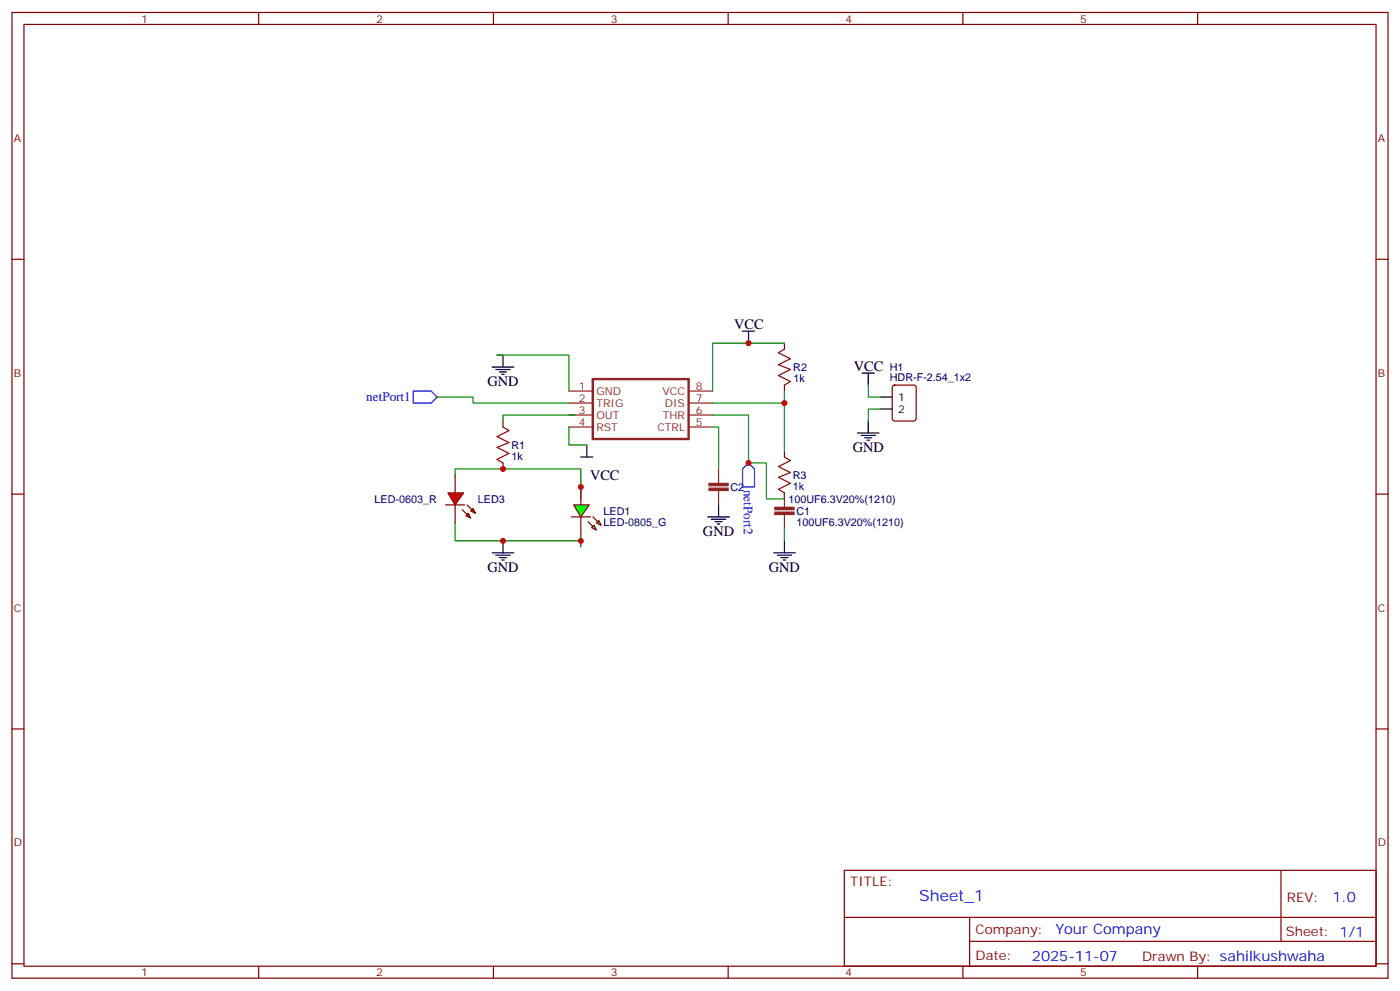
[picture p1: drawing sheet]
<svg xmlns="http://www.w3.org/2000/svg" width="412mm" height="292mm" viewBox="0 0 412 292" stroke-linecap="round" stroke-linejoin="round" font-family="sans-serif">
<g fill="none" stroke="#870000" stroke-width=".35">
<path d="M3.5 3.7h405.4v284.3h-405.4zM7.1 7.2h398.2v277.3h-398.2zM76.2 3.7v3.5M145.3 3.7v3.5M214.5 3.7v3.5M283.6 3.7v3.5M352.8 3.7v3.5M3.5 76.3h3.6M405.3 76.3h3.6M231.1 101v1.8M231.1 113.4v1.7M148.2 124v1.7"/>
<path d="M148.2 136.3v1.8M231.1 132.8v1.7M3.5 145.5h3.6M231.1 145.1v1.8M405.3 145.5h3.6M3.5 214.6h3.6M405.3 214.6h3.6M248.7 256.3h156.6v28.2h-156.6zM377.3 256.3v20.9M248.7 270.1h156.5M285.6 277.2h119.6M285.6 270.1v14.1"/>
<path d="M3.5 283.8h3.6M76.2 284.5v3.5M145.3 284.5v3.5M214.5 284.5v3.5M283.6 284.5v3.5M352.8 284.5v3.5M405.3 283.8h3.6"/>
</g>
<path d="M167.6 118.7h7M167.6 115.1h7M202.8 118.7h7.1M202.8 115.1h7.1M167.6 125.7h7M167.6 122.2h7M202.8 125.7h7.1M202.8 122.2h7.1" fill="none" stroke="#8c2424" stroke-width=".35"/>
<path d="M174.6 111.6h28.2v17.7h-28.2z" fill="none" stroke="#8c2424" stroke-width=".71"/>
<path d="M231.1 102.8l-1.8 1.1 3.5 1.7-3.5 1.8 3.5 1.4-3.5 1.8 3.5 1.7-1.7 1.1M148.2 125.7l1.7 1.1-3.5 1.8 3.5 1.7-3.5 1.4 3.5 1.8-3.5 1.8 1.8 1M231.1 134.5l1.7 1.1-3.5 1.8 3.5 1.7-3.5 1.4 3.5 1.8-3.5 1.8 1.8 1" fill="none" stroke="#a10000" stroke-width=".35"/>
<g fill="none" stroke="#000" stroke-width=".35">
<path d="M145 108.1h6.3M146 108.8h4.3M147.1 109.5h2.1M147.8 110.2h.7M148.2 104.6v3.5M252.6 127.5h6.3M253.6 128.2h4.3M254.7 128.9h2.1M255.4 129.6h.7M255.8 124v3.5M148.2 159.2v3.6M208.5 152.2h6.3"/>
<path d="M209.5 152.9h4.3M210.6 153.6h2.1M211.3 154.3h.7M211.7 148.7v3.5M231.1 159.2v3.6M145 162.8h6.3M146 163.5h4.3M147.1 164.2h2.1M147.8 164.9h.7M227.9 162.8h6.3M229 163.5h4.2M230 164.2h2.1"/>
<path d="M230.7 164.9h.7"/>
</g>
<g fill="#f00" stroke="#870000" stroke-width=".35">
<path d="M131.9 145.1h4.6l-2.4 3.6z"/>
<path d="M131.2 148.7h5.7z"/>
</g>
<g fill="#870000" stroke="#870000" stroke-width=".35">
<path d="M137.6 148.7l1.4 1.4z"/>
<path d="M136.2 150.1l1.4 1.4z"/>
</g>
<g fill="#f00" stroke="#870000" stroke-width=".35">
<path d="M138.6 150.4l.7-.7 .8 1.4z"/>
<path d="M137.2 151.8l.7-.7 .7 1.4z"/>
</g>
<path d="M134.1 139.8v5.3M134.1 148.7v5.3M171.1 143.4v5.3M171.1 152.2v5.3" fill="none" stroke="#870000" stroke-width=".35"/>
<path d="M128.8 116.9h10.5v1.8h28.3M148.2 104.6h-1.8h21.2v10.5M231.1 101h-21.2v14.1M231.1 115.1v3.6h-21.2M231.1 118.7v14.1M134.1 139.8v-1.7h37v8.8M169.3 122.2h-21.1v1.8M209.9 122.2h10.6v14.1h5.3v10.6h5.3M209.9 125.7h1.8v12.4M134.1 154v5.2h37v1.8M231.1 155.7v3.5" fill="none" stroke="#008700" stroke-width=".35"/>
<path d="M121.7 115.1h5.3l1.8 1.8-1.8 1.8h-5.3zM220.5 136.3l1.7 1.8v5.3h-3.5v-5.3z" fill="none" stroke="#00f" stroke-width=".35"/>
<path d="M211.7 138.1v4.2M211.7 144.4v4.3M231.1 145.1v4.3M231.1 151.5v4.2" fill="none" stroke="#8c2424" stroke-width=".35"/>
<g fill="#8c2424" stroke="#8c2424" stroke-width=".35">
<path d="M228.2 150.8h5.7v.7h-5.7z"/>
<path d="M228.2 149.4h5.7v.7h-5.7z"/>
<path d="M208.8 143.7h5.7v.7h-5.7z"/>
<path d="M208.8 142.3h5.7v.7h-5.7z"/>
</g>
<g fill="#0f0" stroke="#870000" stroke-width=".35">
<path d="M174.3 155.4l.7-.7 .7 1.4z"/>
<path d="M175.7 154l.7-.8 .7 1.5z"/>
</g>
<g fill="#870000" stroke="#870000" stroke-width=".35">
<path d="M173.2 153.6l1.4 1.4z"/>
<path d="M174.6 152.2l1.4 1.4z"/>
</g>
<path d="M168.3 152.2h5.6z" fill="#f00" stroke="#870000" stroke-width=".35"/>
<path d="M169 148.7h4.6l-2.5 3.5z" fill="#0f0" stroke="#870000" stroke-width=".35"/>
<path d="M255.8 113.4v3.5h3.5M167.6 125.7v5.3h5.3M259.3 120.4h-3.5v3.6M171.1 157.5v1.7" fill="none" stroke="#008700" stroke-width=".35"/>
<path d="M218.7 97.5h3.5M220.5 97.5v3.5M254 109.9h3.5M255.8 109.9v3.5M259.3 116.9h3.5M171.1 134.5h3.5M172.9 131v3.5M259.3 120.4h3.5" fill="none" stroke="#000" stroke-width=".35"/>
<path d="M263.1 113.6l.4-.2h5.7l.6 .4 .1 9.5-.5 .6-5.9 .1-.6-.5-.1-9.4z" fill="none" stroke="#870000" stroke-width=".35"/>
<g fill="#c00">
<circle cx="148.2" cy="138.1" r=".88"/>
<circle cx="148.2" cy="159.2" r=".88"/>
<circle cx="231.1" cy="118.7" r=".88"/>
<circle cx="220.5" cy="136.3" r=".88"/>
<circle cx="171.1" cy="143.4" r=".88"/>
<circle cx="171.1" cy="159.2" r=".88"/>
<circle cx="220.5" cy="101" r=".88"/>
</g>
<text font-size="4.6" fill="#00f" x="270.8" y="265.3">Sheet_1</text>
<g font-size="4.2">
<text x="216.3" y="96.8">VCC</text>
<text x="143.6" y="113.7">GND</text>
<text x="251.5" y="109.1">VCC</text>
<text x="251.2" y="133.1">GND</text>
<text x="173.8" y="141.3">VCC</text>
<text x="207.1" y="157.8">GND</text>
<text x="143.6" y="168.4">GND</text>
<text x="226.5" y="168.4">GND</text>
</g>
<g font-size="4.2" fill="#00f">
<text x="392.5" y="265.5">1.0</text>
<text x="310.9" y="275.1">Your Company</text>
<text x="304" y="282.9">2025-11-07</text>
<text x="382.6" y="282.8">aha</text>
</g>
<g font-size="3.9" fill="#00f">
<text x="107.9" y="118.1">netPort1</text>
<text x="219.1" y="144.2" transform="rotate(90 219.1 144.2)">netPort2</text>
</g>
<g font-size="3.9" fill="#800">
<text x="250.5" y="260.8">TITLE:</text>
<text x="379.1" y="265.5">REV:</text>
<text x="287.4" y="275">Company:</text>
<text x="378.7" y="275.7">Sheet: 1/1</text>
<text x="287.4" y="282.7">Date:</text>
<text x="336.4" y="282.8">Draw</text>
<text x="346.6" y="282.8">n By: sahilkushw</text>
</g>
<g font-size="3.2" fill="#800">
<text x="41.6" y="6.7">1</text>
<text x="110.8" y="6.7">2</text>
<text x="179.9" y="6.7">3</text>
<text x="249.1" y="6.7">4</text>
<text x="318.2" y="6.7">5</text>
<text x="4.1" y="41.8">A</text>
<text x="405.9" y="41.8">A</text>
<text x="4.1" y="110.9">B</text>
<text x="405.9" y="110.9">B</text>
<text x="4.1" y="180.1">C</text>
<text x="405.9" y="180.1">C</text>
<text x="4.1" y="249.2">D</text>
<text x="405.9" y="249.2">D</text>
<text x="41.6" y="287.5">1</text>
<text x="110.8" y="287.5">2</text>
<text x="179.9" y="287.5">3</text>
<text x="249.1" y="287.5">4</text>
<text x="318.2" y="287.5">5</text>
</g>
<g font-size="3.2" fill="#000080">
<text x="233.7" y="109.2">R2</text>
<text x="233.8" y="112.4">1k</text>
<text x="262.1" y="112.3">HDR-F-2.54_1x2</text>
<text x="262.1" y="109.1">H1</text>
<text x="150.6" y="135.3">1k</text>
<text x="150.6" y="132.2">R1</text>
<text x="233.5" y="141">R3</text>
<text x="110.4" y="148">LED-0603_R</text>
<text x="140.8" y="148">LED3</text>
<text x="215.2" y="144.5">C2</text>
<text x="232.3" y="148">100UF6.3V20%(1210)</text>
<text x="233.5" y="144.2">1k</text>
<text x="177.8" y="154.8">LED-0805_G</text>
<text x="177.8" y="151.6">LED1</text>
<text x="234.6" y="154.8">100UF6.3V20%(1210)</text>
<text x="234.6" y="151.6">C1</text>
</g>
<g font-size="3.2" fill="#8d2323">
<text x="170.5" y="118.3">2</text>
<text x="170.5" y="114.8">1</text>
<text x="175.7" y="119.7">TRIG</text>
<text x="175.7" y="116.2">GND</text>
<text x="195.2" y="116.2">VCC</text>
<text x="195.8" y="119.7">DIS</text>
<text x="205" y="118.3">7</text>
<text x="205" y="114.8">8</text>
<text x="170.5" y="125.4">4</text>
<text x="170.5" y="121.8">3</text>
<text x="175.7" y="123.3">OUT</text>
<text x="195.2" y="123.3">THR</text>
<text x="205" y="125.4">5</text>
<text x="205" y="121.8">6</text>
<text x="175.7" y="126.8">RST</text>
<text x="193.6" y="126.8">CTRL</text>
</g>
<g font-size="3.2">
<text x="264.6" y="118">1</text>
<text x="264.6" y="121.5">2</text>
</g>
</svg>
